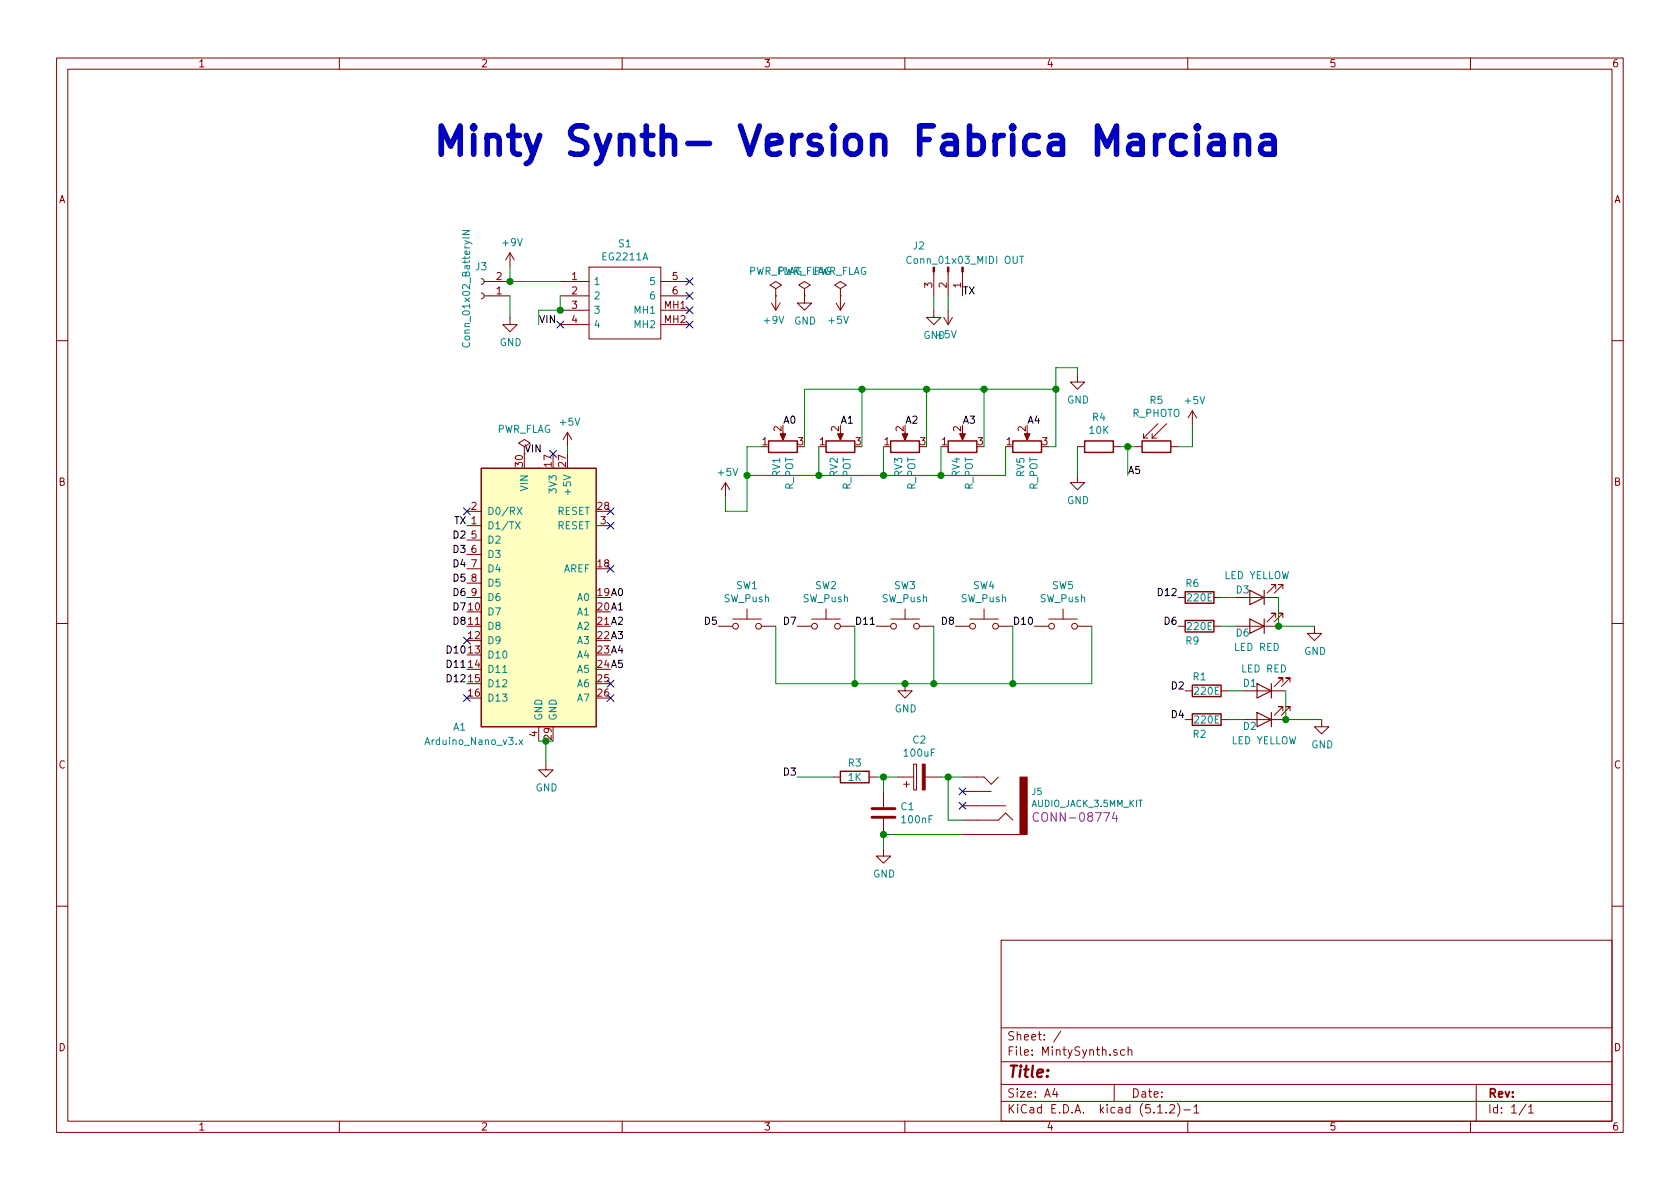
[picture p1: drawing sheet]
EESchema Schematic File Version 4
LIBS:MintySynth-cache
EELAYER 29 0
EELAYER END
$Descr A4 11693 8268
encoding utf-8
Sheet 1 1
Title ""
Date ""
Rev ""
Comp ""
Comment1 ""
Comment2 ""
Comment3 ""
Comment4 ""
$EndDescr
$Comp
L Device:R R1
U 1 1
P 8400 4800
F 0 "R1" V 8300 4750 50  0000 C CNN
F 1 "220E" V 8400 4800 50  0000 C CNN
F 2 "SeleccionDeComponentes:R_Axial_DIN0207_L6.3mm_D2.5mm_P10.16mm_Horizontal" V 8330 4800 50  0001 C CNN
F 3 "~" H 8400 4800 50  0001 C CNN
	1    8400 4800
	0    1    1    0   
$EndComp
$Comp
L Device:LED D1
U 1 1
P 8800 4800
F 0 "D1" H 8900 4750 50  0000 C CNN
F 1 "LED RED" H 8800 4650 50  0000 C CNN
F 2 "SeleccionDeComponentes:LED_D5.0mm" H 8800 4800 50  0001 C CNN
F 3 "~" H 8800 4800 50  0001 C CNN
	1    8800 4800
	-1   0    0    1   
$EndComp
$Comp
L MCU_Module:Arduino_Nano_v3.x A1
U 1 1
P 3750 4150
F 0 "A1" H 3200 3250 50  0000 C CNN
F 1 "Arduino_Nano_v3.x" H 3300 3150 50  0000 C CNN
F 2 "Modules:Arduino_Nano" H 3900 3200 50  0001 L CNN
F 3 "http://www.mouser.com/pdfdocs/Gravitech_Arduino_Nano3_0.pdf" H 3750 3150 50  0001 C CNN
	1    3750 4150
	1    0    0    -1  
$EndComp
$Comp
L Device:C C1
U 1 1
P 6150 5650
F 0 "C1" H 6265 5696 50  0000 L CNN
F 1 "100nF" H 6265 5605 50  0000 L CNN
F 2 "SeleccionDeComponentes:C_Disc_D3.8mm_W2.6mm_P2.50mm" H 6188 5500 50  0001 C CNN
F 3 "~" H 6150 5650 50  0001 C CNN
	1    6150 5650
	1    0    0    -1  
$EndComp
$Comp
L Device:CP C2
U 1 1
P 6400 5400
F 0 "C2" V 6655 5400 50  0000 C CNN
F 1 "100uF" V 6564 5400 50  0000 C CNN
F 2 "SeleccionDeComponentes:CP_Radial_D5.0mm_P2.50mm" H 6438 5250 50  0001 C CNN
F 3 "~" H 6400 5400 50  0001 C CNN
	1    6400 5400
	0    -1   -1   0   
$EndComp
$Comp
L Device:R_POT RV1
U 1 1
P 5450 3100
F 0 "RV1" H 5381 3146 50  0000 R CNN
F 1 "R_POT" H 5381 3055 50  0000 R CNN
F 2 "Potentiometers:Potentiometer_Omeg_PC16PU_Horizontal_MountLS" H 5450 3100 50  0001 C CNN
F 3 "~" H 5450 3100 50  0001 C CNN
	1    5450 3100
	0    -1   -1   0   
$EndComp
$Comp
L Switch:SW_Push SW2
U 1 1
P 5750 4350
F 0 "SW2" H 5750 4635 50  0000 C CNN
F 1 "SW_Push" H 5750 4544 50  0000 C CNN
F 2 "SeleccionDeComponentes:SW_PUSH_6mm" H 5750 4550 50  0001 C CNN
F 3 "~" H 5750 4550 50  0001 C CNN
	1    5750 4350
	1    0    0    -1  
$EndComp
$Comp
L Device:R_POT RV2
U 1 1
P 5850 3100
F 0 "RV2" H 5781 3146 50  0000 R CNN
F 1 "R_POT" H 5781 3055 50  0000 R CNN
F 2 "Potentiometers:Potentiometer_Omeg_PC16PU_Horizontal_MountLS" H 5850 3100 50  0001 C CNN
F 3 "~" H 5850 3100 50  0001 C CNN
	1    5850 3100
	0    -1   -1   0   
$EndComp
$Comp
L Device:R_POT RV3
U 1 1
P 6300 3100
F 0 "RV3" H 6231 3146 50  0000 R CNN
F 1 "R_POT" H 6231 3055 50  0000 R CNN
F 2 "Potentiometers:Potentiometer_Omeg_PC16PU_Horizontal_MountLS" H 6300 3100 50  0001 C CNN
F 3 "~" H 6300 3100 50  0001 C CNN
	1    6300 3100
	0    -1   -1   0   
$EndComp
$Comp
L Device:R_POT RV4
U 1 1
P 6700 3100
F 0 "RV4" H 6631 3146 50  0000 R CNN
F 1 "R_POT" H 6631 3055 50  0000 R CNN
F 2 "Potentiometers:Potentiometer_Omeg_PC16PU_Horizontal_MountLS" H 6700 3100 50  0001 C CNN
F 3 "~" H 6700 3100 50  0001 C CNN
	1    6700 3100
	0    -1   -1   0   
$EndComp
$Comp
L Device:R_POT RV5
U 1 1
P 7150 3100
F 0 "RV5" H 7081 3146 50  0000 R CNN
F 1 "R_POT" H 7081 3055 50  0000 R CNN
F 2 "Potentiometers:Potentiometer_Omeg_PC16PU_Horizontal_MountLS" H 7150 3100 50  0001 C CNN
F 3 "~" H 7150 3100 50  0001 C CNN
	1    7150 3100
	0    -1   -1   0   
$EndComp
$Comp
L Switch:SW_Push SW3
U 1 1
P 6300 4350
F 0 "SW3" H 6300 4635 50  0000 C CNN
F 1 "SW_Push" H 6300 4544 50  0000 C CNN
F 2 "SeleccionDeComponentes:SW_PUSH_6mm" H 6300 4550 50  0001 C CNN
F 3 "~" H 6300 4550 50  0001 C CNN
	1    6300 4350
	1    0    0    -1  
$EndComp
$Comp
L Switch:SW_Push SW4
U 1 1
P 6850 4350
F 0 "SW4" H 6850 4635 50  0000 C CNN
F 1 "SW_Push" H 6850 4544 50  0000 C CNN
F 2 "SeleccionDeComponentes:SW_PUSH_6mm" H 6850 4550 50  0001 C CNN
F 3 "~" H 6850 4550 50  0001 C CNN
	1    6850 4350
	1    0    0    -1  
$EndComp
$Comp
L Switch:SW_Push SW5
U 1 1
P 7400 4350
F 0 "SW5" H 7400 4635 50  0000 C CNN
F 1 "SW_Push" H 7400 4544 50  0000 C CNN
F 2 "SeleccionDeComponentes:SW_PUSH_6mm" H 7400 4550 50  0001 C CNN
F 3 "~" H 7400 4550 50  0001 C CNN
	1    7400 4350
	1    0    0    -1  
$EndComp
$Comp
L Switch:SW_Push SW1
U 1 1
P 5200 4350
F 0 "SW1" H 5200 4635 50  0000 C CNN
F 1 "SW_Push" H 5200 4544 50  0000 C CNN
F 2 "SeleccionDeComponentes:SW_PUSH_6mm" H 5200 4550 50  0001 C CNN
F 3 "~" H 5200 4550 50  0001 C CNN
	1    5200 4350
	1    0    0    -1  
$EndComp
$Comp
L SparkFun-Connectors:AUDIO_JACK_3.5MM_KIT J5
U 1 1
P 6900 5600
F 0 "J5" H 6622 5505 45  0000 R CNN
F 1 "AUDIO_JACK_3.5MM_KIT" H 6622 5589 45  0000 R CNN
F 2 "SeleccionDeComponentes:AUDIO-JACK-KIT" H 6900 5950 20  0001 C CNN
F 3 "" H 6900 5600 50  0001 C CNN
F 4 "CONN-08774" H 6622 5684 60  0000 R CNN "Campo4"
	1    6900 5600
	-1   0    0    1   
$EndComp
$Comp
L Device:R R3
U 1 1
P 5950 5400
F 0 "R3" V 5850 5400 50  0000 C CNN
F 1 "1K" V 5950 5400 50  0000 C CNN
F 2 "SeleccionDeComponentes:R_Axial_DIN0207_L6.3mm_D2.5mm_P10.16mm_Horizontal" V 5880 5400 50  0001 C CNN
F 3 "~" H 5950 5400 50  0001 C CNN
	1    5950 5400
	0    1    1    0   
$EndComp
$Comp
L SamacSys_Parts:EG2211A S1
U 1 1
P 3900 1950
F 0 "S1" H 4350 2215 50  0000 C CNN
F 1 "EG2211A" H 4350 2124 50  0000 C CNN
F 2 "SamacSys_Parts:EG2211A" H 4650 2050 50  0001 L CNN
F 3 "https://componentsearchengine.com/Datasheets/1/EG2211A.pdf" H 4650 1950 50  0001 L CNN
F 4 "Slide Switches DPDT 0.2A 2MM R/A" H 4650 1850 50  0001 L CNN "Description"
F 5 "3.7" H 4650 1750 50  0001 L CNN "Height"
F 6 "612-EG2211A" H 4650 1650 50  0001 L CNN "Mouser Part Number"
F 7 "https://www.mouser.com/Search/Refine.aspx?Keyword=612-EG2211A" H 4650 1550 50  0001 L CNN "Mouser Price/Stock"
F 8 "E-Switch" H 4650 1450 50  0001 L CNN "Manufacturer_Name"
F 9 "EG2211A" H 4650 1350 50  0001 L CNN "Manufacturer_Part_Number"
	1    3900 1950
	1    0    0    -1  
$EndComp
$Comp
L Device:LED D2
U 1 1
P 8800 5000
F 0 "D2" H 8900 5050 50  0000 C CNN
F 1 "LED YELLOW" H 8800 5150 50  0000 C CNN
F 2 "SeleccionDeComponentes:LED_D5.0mm" H 8800 5000 50  0001 C CNN
F 3 "~" H 8800 5000 50  0001 C CNN
	1    8800 5000
	-1   0    0    1   
$EndComp
$Comp
L Device:R R4
U 1 1
P 7650 3100
F 0 "R4" V 7443 3100 50  0000 C CNN
F 1 "10K" V 7534 3100 50  0000 C CNN
F 2 "SeleccionDeComponentes:R_Axial_DIN0207_L6.3mm_D2.5mm_P10.16mm_Horizontal" V 7580 3100 50  0001 C CNN
F 3 "~" H 7650 3100 50  0001 C CNN
	1    7650 3100
	0    1    1    0   
$EndComp
$Comp
L Device:R R2
U 1 1
P 8400 5000
F 0 "R2" V 8500 4950 50  0000 C CNN
F 1 "220E" V 8400 5000 50  0000 C CNN
F 2 "SeleccionDeComponentes:R_Axial_DIN0207_L6.3mm_D2.5mm_P10.16mm_Horizontal" V 8330 5000 50  0001 C CNN
F 3 "~" H 8400 5000 50  0001 C CNN
	1    8400 5000
	0    1    1    0   
$EndComp
$Comp
L power:GND #PWR08
U 1 1
P 7500 2600
F 0 "#PWR08" H 7500 2350 50  0001 C CNN
F 1 "GND" H 7505 2427 50  0000 C CNN
F 2 "" H 7500 2600 50  0001 C CNN
F 3 "" H 7500 2600 50  0001 C CNN
	1    7500 2600
	1    0    0    -1  
$EndComp
$Comp
L power:+5V #PWR012
U 1 1
P 5050 3450
F 0 "#PWR012" H 5050 3300 50  0001 C CNN
F 1 "+5V" H 5065 3623 50  0000 C CNN
F 2 "" H 5050 3450 50  0001 C CNN
F 3 "" H 5050 3450 50  0001 C CNN
	1    5050 3450
	1    0    0    -1  
$EndComp
Wire Wire Line
	5300 3100 5200 3100
Wire Wire Line
	5200 3100 5200 3300
Wire Wire Line
	7300 3100 7350 3100
Wire Wire Line
	7350 3100 7350 2700
Wire Wire Line
	5700 3100 5700 3300
Wire Wire Line
	5700 3300 5200 3300
Connection ~ 5200 3300
Wire Wire Line
	6150 3100 6150 3300
Wire Wire Line
	6150 3300 5700 3300
Connection ~ 5700 3300
Wire Wire Line
	6550 3100 6550 3300
Wire Wire Line
	6550 3300 6150 3300
Connection ~ 6150 3300
Wire Wire Line
	7000 3100 7000 3300
Wire Wire Line
	7000 3300 6550 3300
Connection ~ 6550 3300
Wire Wire Line
	5600 3100 5600 2700
Wire Wire Line
	5600 2700 6000 2700
Connection ~ 7350 2700
Wire Wire Line
	6000 3100 6000 2700
Connection ~ 6000 2700
Wire Wire Line
	6000 2700 6450 2700
Wire Wire Line
	6450 3100 6450 2700
Connection ~ 6450 2700
Wire Wire Line
	6450 2700 6850 2700
Wire Wire Line
	6850 3100 6850 2700
Connection ~ 6850 2700
Wire Wire Line
	6850 2700 7350 2700
Wire Wire Line
	7350 2700 7350 2550
Wire Wire Line
	5200 3300 5200 3550
Text Label 5450 2950 0    50   ~ 0
A0
Text Label 5850 2950 0    50   ~ 0
A1
Text Label 6300 2950 0    50   ~ 0
A2
Text Label 6700 2950 0    50   ~ 0
A3
Text Label 7150 2950 0    50   ~ 0
A4
Wire Wire Line
	7800 3100 7850 3100
$Comp
L power:GND #PWR013
U 1 1
P 7500 3300
F 0 "#PWR013" H 7500 3050 50  0001 C CNN
F 1 "GND" H 7505 3127 50  0000 C CNN
F 2 "" H 7500 3300 50  0001 C CNN
F 3 "" H 7500 3300 50  0001 C CNN
	1    7500 3300
	1    0    0    -1  
$EndComp
Wire Wire Line
	7500 3100 7500 3300
$Comp
L power:+5V #PWR014
U 1 1
P 8300 2950
F 0 "#PWR014" H 8300 2800 50  0001 C CNN
F 1 "+5V" H 8315 3123 50  0000 C CNN
F 2 "" H 8300 2950 50  0001 C CNN
F 3 "" H 8300 2950 50  0001 C CNN
	1    8300 2950
	1    0    0    -1  
$EndComp
Wire Wire Line
	8300 2950 8300 3100
Wire Wire Line
	8300 3100 8200 3100
Wire Wire Line
	7850 3100 7850 3300
Connection ~ 7850 3100
Wire Wire Line
	7850 3100 7900 3100
Text Label 7850 3300 0    50   ~ 0
A5
Text Label 4250 4150 0    50   ~ 0
A0
Text Label 4250 4250 0    50   ~ 0
A1
Text Label 4250 4350 0    50   ~ 0
A2
Text Label 4250 4450 0    50   ~ 0
A3
Text Label 4250 4550 0    50   ~ 0
A4
Text Label 4250 4650 0    50   ~ 0
A5
$Comp
L power:GND #PWR06
U 1 1
P 3800 5300
F 0 "#PWR06" H 3800 5050 50  0001 C CNN
F 1 "GND" H 3805 5127 50  0000 C CNN
F 2 "" H 3800 5300 50  0001 C CNN
F 3 "" H 3800 5300 50  0001 C CNN
	1    3800 5300
	1    0    0    -1  
$EndComp
Wire Wire Line
	3750 5150 3800 5150
Wire Wire Line
	3800 5300 3800 5150
Connection ~ 3800 5150
Wire Wire Line
	3800 5150 3850 5150
$Comp
L Connector:Conn_01x02_Female J3
U 1 1
P 3350 2050
F 0 "J3" H 3350 1850 50  0000 C CNN
F 1 "Conn_01x02_BatteryIN" V 3450 2000 50  0000 C CNN
F 2 "Connectors_SparkFun:1X02" H 3350 2050 50  0001 C CNN
F 3 "~" H 3350 2050 50  0001 C CNN
	1    3350 2050
	-1   0    0    1   
$EndComp
Wire Wire Line
	3550 1950 3550 1850
Wire Wire Line
	3900 2050 3900 2150
Wire Wire Line
	3900 2150 3750 2150
Wire Wire Line
	3750 2150 3750 2250
Connection ~ 3900 2150
NoConn ~ 3900 2250
NoConn ~ 3850 3150
$Comp
L power:GND #PWR05
U 1 1
P 3550 2200
F 0 "#PWR05" H 3550 1950 50  0001 C CNN
F 1 "GND" H 3555 2027 50  0000 C CNN
F 2 "" H 3550 2200 50  0001 C CNN
F 3 "" H 3550 2200 50  0001 C CNN
	1    3550 2200
	1    0    0    -1  
$EndComp
Wire Wire Line
	3550 2050 3550 2200
$Comp
L power:+9V #PWR04
U 1 1
P 3550 1850
F 0 "#PWR04" H 3550 1700 50  0001 C CNN
F 1 "+9V" H 3565 2023 50  0000 C CNN
F 2 "" H 3550 1850 50  0001 C CNN
F 3 "" H 3550 1850 50  0001 C CNN
	1    3550 1850
	1    0    0    -1  
$EndComp
Connection ~ 3550 1950
Text Label 3650 3150 0    50   ~ 0
VIN
Text Label 3750 2250 0    50   ~ 0
VIN
NoConn ~ 4800 1950
NoConn ~ 4800 2050
NoConn ~ 4800 2150
NoConn ~ 4800 2250
$Comp
L power:+5V #PWR07
U 1 1
P 3950 3100
F 0 "#PWR07" H 3950 2950 50  0001 C CNN
F 1 "+5V" H 3965 3273 50  0000 C CNN
F 2 "" H 3950 3100 50  0001 C CNN
F 3 "" H 3950 3100 50  0001 C CNN
	1    3950 3100
	1    0    0    -1  
$EndComp
Wire Wire Line
	3950 3150 3950 3100
$Comp
L power:GND #PWR010
U 1 1
P 6300 4750
F 0 "#PWR010" H 6300 4500 50  0001 C CNN
F 1 "GND" H 6305 4577 50  0000 C CNN
F 2 "" H 6300 4750 50  0001 C CNN
F 3 "" H 6300 4750 50  0001 C CNN
	1    6300 4750
	1    0    0    -1  
$EndComp
Wire Wire Line
	5400 4350 5400 4750
Wire Wire Line
	5400 4750 5950 4750
Wire Wire Line
	5950 4350 5950 4750
Connection ~ 5950 4750
Wire Wire Line
	5950 4750 6300 4750
Wire Wire Line
	6300 4750 6500 4750
Wire Wire Line
	6500 4750 6500 4350
Connection ~ 6300 4750
Wire Wire Line
	7050 4350 7050 4750
Wire Wire Line
	7050 4750 6500 4750
Connection ~ 6500 4750
Wire Wire Line
	7600 4350 7600 4750
Wire Wire Line
	7600 4750 7050 4750
Connection ~ 7050 4750
Wire Wire Line
	8550 4800 8650 4800
Wire Wire Line
	8550 5000 8650 5000
$Comp
L power:GND #PWR011
U 1 1
P 9200 5000
F 0 "#PWR011" H 9200 4750 50  0001 C CNN
F 1 "GND" H 9205 4827 50  0000 C CNN
F 2 "" H 9200 5000 50  0001 C CNN
F 3 "" H 9200 5000 50  0001 C CNN
	1    9200 5000
	1    0    0    -1  
$EndComp
Wire Wire Line
	8950 4800 8950 5000
Wire Wire Line
	8950 5000 9200 5000
Connection ~ 8950 5000
Wire Wire Line
	6250 5400 6150 5400
Wire Wire Line
	6150 5500 6150 5400
Connection ~ 6150 5400
Wire Wire Line
	6150 5400 6100 5400
$Comp
L power:GND #PWR09
U 1 1
P 6150 5900
F 0 "#PWR09" H 6150 5650 50  0001 C CNN
F 1 "GND" H 6155 5727 50  0000 C CNN
F 2 "" H 6150 5900 50  0001 C CNN
F 3 "" H 6150 5900 50  0001 C CNN
	1    6150 5900
	1    0    0    -1  
$EndComp
Wire Wire Line
	6150 5800 6150 5900
Wire Wire Line
	6700 5400 6600 5400
Wire Wire Line
	6600 5400 6600 5700
Wire Wire Line
	6600 5700 6700 5700
Connection ~ 6600 5400
Wire Wire Line
	6600 5400 6550 5400
NoConn ~ 6700 5500
NoConn ~ 6700 5600
Wire Wire Line
	6700 5800 6150 5800
Connection ~ 6150 5800
NoConn ~ 4250 3950
NoConn ~ 4250 3650
NoConn ~ 4250 3550
Text Label 5000 4350 2    50   ~ 0
D5
Text Label 5550 4350 2    50   ~ 0
D7
Text Label 6100 4350 2    50   ~ 0
D11
Text Label 6650 4350 2    50   ~ 0
D8
Text Label 7200 4350 2    50   ~ 0
D10
Text Label 3250 4050 2    50   ~ 0
D5
Text Label 3250 4250 2    50   ~ 0
D7
Text Label 3250 4650 2    50   ~ 0
D11
Text Label 3250 4350 2    50   ~ 0
D8
Text Label 3250 4550 2    50   ~ 0
D10
Text Label 8250 5000 2    50   ~ 0
D4
Text Label 8250 4800 2    50   ~ 0
D2
Text Label 3250 3950 2    50   ~ 0
D4
Text Label 3250 3750 2    50   ~ 0
D2
NoConn ~ 3250 3550
Text Label 3250 3850 2    50   ~ 0
D3
Text Label 5550 5400 2    50   ~ 0
D3
Wire Wire Line
	3550 1950 3900 1950
$Comp
L power:PWR_FLAG #FLG0104
U 1 1
P 3650 3150
F 0 "#FLG0104" H 3650 3225 50  0001 C CNN
F 1 "PWR_FLAG" H 3650 3323 50  0000 C CNN
F 2 "" H 3650 3150 50  0001 C CNN
F 3 "~" H 3650 3150 50  0001 C CNN
	1    3650 3150
	1    0    0    -1  
$EndComp
$Comp
L Device:R_PHOTO R5
U 1 1
P 8050 3100
F 0 "R5" V 7725 3100 50  0000 C CNN
F 1 "R_PHOTO" V 7816 3100 50  0000 C CNN
F 2 "Opto-Devices:Resistor_LDR_5x4.1_RM3" V 8100 2850 50  0001 L CNN
F 3 "~" H 8050 3050 50  0001 C CNN
	1    8050 3100
	0    1    1    0   
$EndComp
Wire Wire Line
	5550 5400 5800 5400
NoConn ~ 3250 4450
$Comp
L Device:R R6
U 1 1
P 8350 4150
F 0 "R6" V 8250 4100 50  0000 C CNN
F 1 "220E" V 8350 4150 50  0000 C CNN
F 2 "SeleccionDeComponentes:R_Axial_DIN0207_L6.3mm_D2.5mm_P10.16mm_Horizontal" V 8280 4150 50  0001 C CNN
F 3 "~" H 8350 4150 50  0001 C CNN
	1    8350 4150
	0    1    1    0   
$EndComp
$Comp
L Device:LED D3
U 1 1
P 8750 4150
F 0 "D3" H 8850 4100 50  0000 C CNN
F 1 "LED YELLOW" H 8750 4000 50  0000 C CNN
F 2 "SeleccionDeComponentes:LED_D5.0mm" H 8750 4150 50  0001 C CNN
F 3 "~" H 8750 4150 50  0001 C CNN
	1    8750 4150
	-1   0    0    1   
$EndComp
$Comp
L Device:LED D6
U 1 1
P 8750 4350
F 0 "D6" H 8850 4400 50  0000 C CNN
F 1 "LED RED" H 8750 4500 50  0000 C CNN
F 2 "SeleccionDeComponentes:LED_D5.0mm" H 8750 4350 50  0001 C CNN
F 3 "~" H 8750 4350 50  0001 C CNN
	1    8750 4350
	-1   0    0    1   
$EndComp
$Comp
L Device:R R9
U 1 1
P 8350 4350
F 0 "R9" V 8450 4300 50  0000 C CNN
F 1 "220E" V 8350 4350 50  0000 C CNN
F 2 "SeleccionDeComponentes:R_Axial_DIN0207_L6.3mm_D2.5mm_P10.16mm_Horizontal" V 8280 4350 50  0001 C CNN
F 3 "~" H 8350 4350 50  0001 C CNN
	1    8350 4350
	0    1    1    0   
$EndComp
Wire Wire Line
	8500 4150 8600 4150
Wire Wire Line
	8500 4350 8600 4350
$Comp
L power:GND #PWR0104
U 1 1
P 9150 4350
F 0 "#PWR0104" H 9150 4100 50  0001 C CNN
F 1 "GND" H 9155 4177 50  0000 C CNN
F 2 "" H 9150 4350 50  0001 C CNN
F 3 "" H 9150 4350 50  0001 C CNN
	1    9150 4350
	1    0    0    -1  
$EndComp
Wire Wire Line
	8900 4150 8900 4350
Wire Wire Line
	8900 4350 9150 4350
Connection ~ 8900 4350
Text Label 8200 4150 2    50   ~ 0
D12
Text Label 3250 4150 2    50   ~ 0
D6
NoConn ~ 4250 4850
Text Label 3250 3650 2    50   ~ 0
TX
Text Label 6700 2050 0    50   ~ 0
TX
Wire Wire Line
	6600 2150 6600 2050
$Comp
L power:+5V #PWR03
U 1 1
P 6600 2150
F 0 "#PWR03" H 6600 2000 50  0001 C CNN
F 1 "+5V" H 6615 2323 50  0000 C CNN
F 2 "" H 6600 2150 50  0001 C CNN
F 3 "" H 6600 2150 50  0001 C CNN
	1    6600 2150
	-1   0    0    1   
$EndComp
Wire Wire Line
	6500 2050 6500 2150
$Comp
L power:GND #PWR02
U 1 1
P 6500 2150
F 0 "#PWR02" H 6500 1900 50  0001 C CNN
F 1 "GND" H 6505 1977 50  0000 C CNN
F 2 "" H 6500 2150 50  0001 C CNN
F 3 "" H 6500 2150 50  0001 C CNN
	1    6500 2150
	1    0    0    -1  
$EndComp
$Comp
L Connector:Conn_01x03_Male J2
U 1 1
P 6600 1850
F 0 "J2" V 6450 1600 50  0000 L CNN
F 1 "Conn_01x03_MIDI OUT" V 6550 1550 50  0000 L CNN
F 2 "Connectors_SparkFun:1X03_LOCK" H 6600 1850 50  0001 C CNN
F 3 "~" H 6600 1850 50  0001 C CNN
	1    6600 1850
	0    1    1    0   
$EndComp
$Comp
L power:+5V #PWR0103
U 1 1
P 5850 2050
F 0 "#PWR0103" H 5850 1900 50  0001 C CNN
F 1 "+5V" H 5865 2223 50  0000 C CNN
F 2 "" H 5850 2050 50  0001 C CNN
F 3 "" H 5850 2050 50  0001 C CNN
	1    5850 2050
	-1   0    0    1   
$EndComp
$Comp
L power:GND #PWR0102
U 1 1
P 5600 2050
F 0 "#PWR0102" H 5600 1800 50  0001 C CNN
F 1 "GND" H 5605 1877 50  0000 C CNN
F 2 "" H 5600 2050 50  0001 C CNN
F 3 "" H 5600 2050 50  0001 C CNN
	1    5600 2050
	1    0    0    -1  
$EndComp
$Comp
L power:PWR_FLAG #FLG0103
U 1 1
P 5850 2050
F 0 "#FLG0103" H 5850 2125 50  0001 C CNN
F 1 "PWR_FLAG" H 5850 2223 50  0000 C CNN
F 2 "" H 5850 2050 50  0001 C CNN
F 3 "~" H 5850 2050 50  0001 C CNN
	1    5850 2050
	1    0    0    -1  
$EndComp
$Comp
L power:PWR_FLAG #FLG0102
U 1 1
P 5600 2050
F 0 "#FLG0102" H 5600 2125 50  0001 C CNN
F 1 "PWR_FLAG" H 5600 2223 50  0000 C CNN
F 2 "" H 5600 2050 50  0001 C CNN
F 3 "~" H 5600 2050 50  0001 C CNN
	1    5600 2050
	1    0    0    -1  
$EndComp
$Comp
L power:+9V #PWR0101
U 1 1
P 5400 2050
F 0 "#PWR0101" H 5400 1900 50  0001 C CNN
F 1 "+9V" H 5415 2223 50  0000 C CNN
F 2 "" H 5400 2050 50  0001 C CNN
F 3 "" H 5400 2050 50  0001 C CNN
	1    5400 2050
	-1   0    0    1   
$EndComp
$Comp
L power:PWR_FLAG #FLG0101
U 1 1
P 5400 2050
F 0 "#FLG0101" H 5400 2125 50  0001 C CNN
F 1 "PWR_FLAG" H 5400 2223 50  0000 C CNN
F 2 "" H 5400 2050 50  0001 C CNN
F 3 "~" H 5400 2050 50  0001 C CNN
	1    5400 2050
	1    0    0    -1  
$EndComp
NoConn ~ 4250 4750
Text Label 8200 4350 2    50   ~ 0
D6
Wire Wire Line
	7350 2550 7500 2550
Wire Wire Line
	7500 2550 7500 2600
Wire Wire Line
	5050 3450 5050 3550
Wire Wire Line
	5050 3550 5200 3550
NoConn ~ 3250 4850
Text Label 3250 4750 2    50   ~ 0
D12
$EndSCHEMATC
